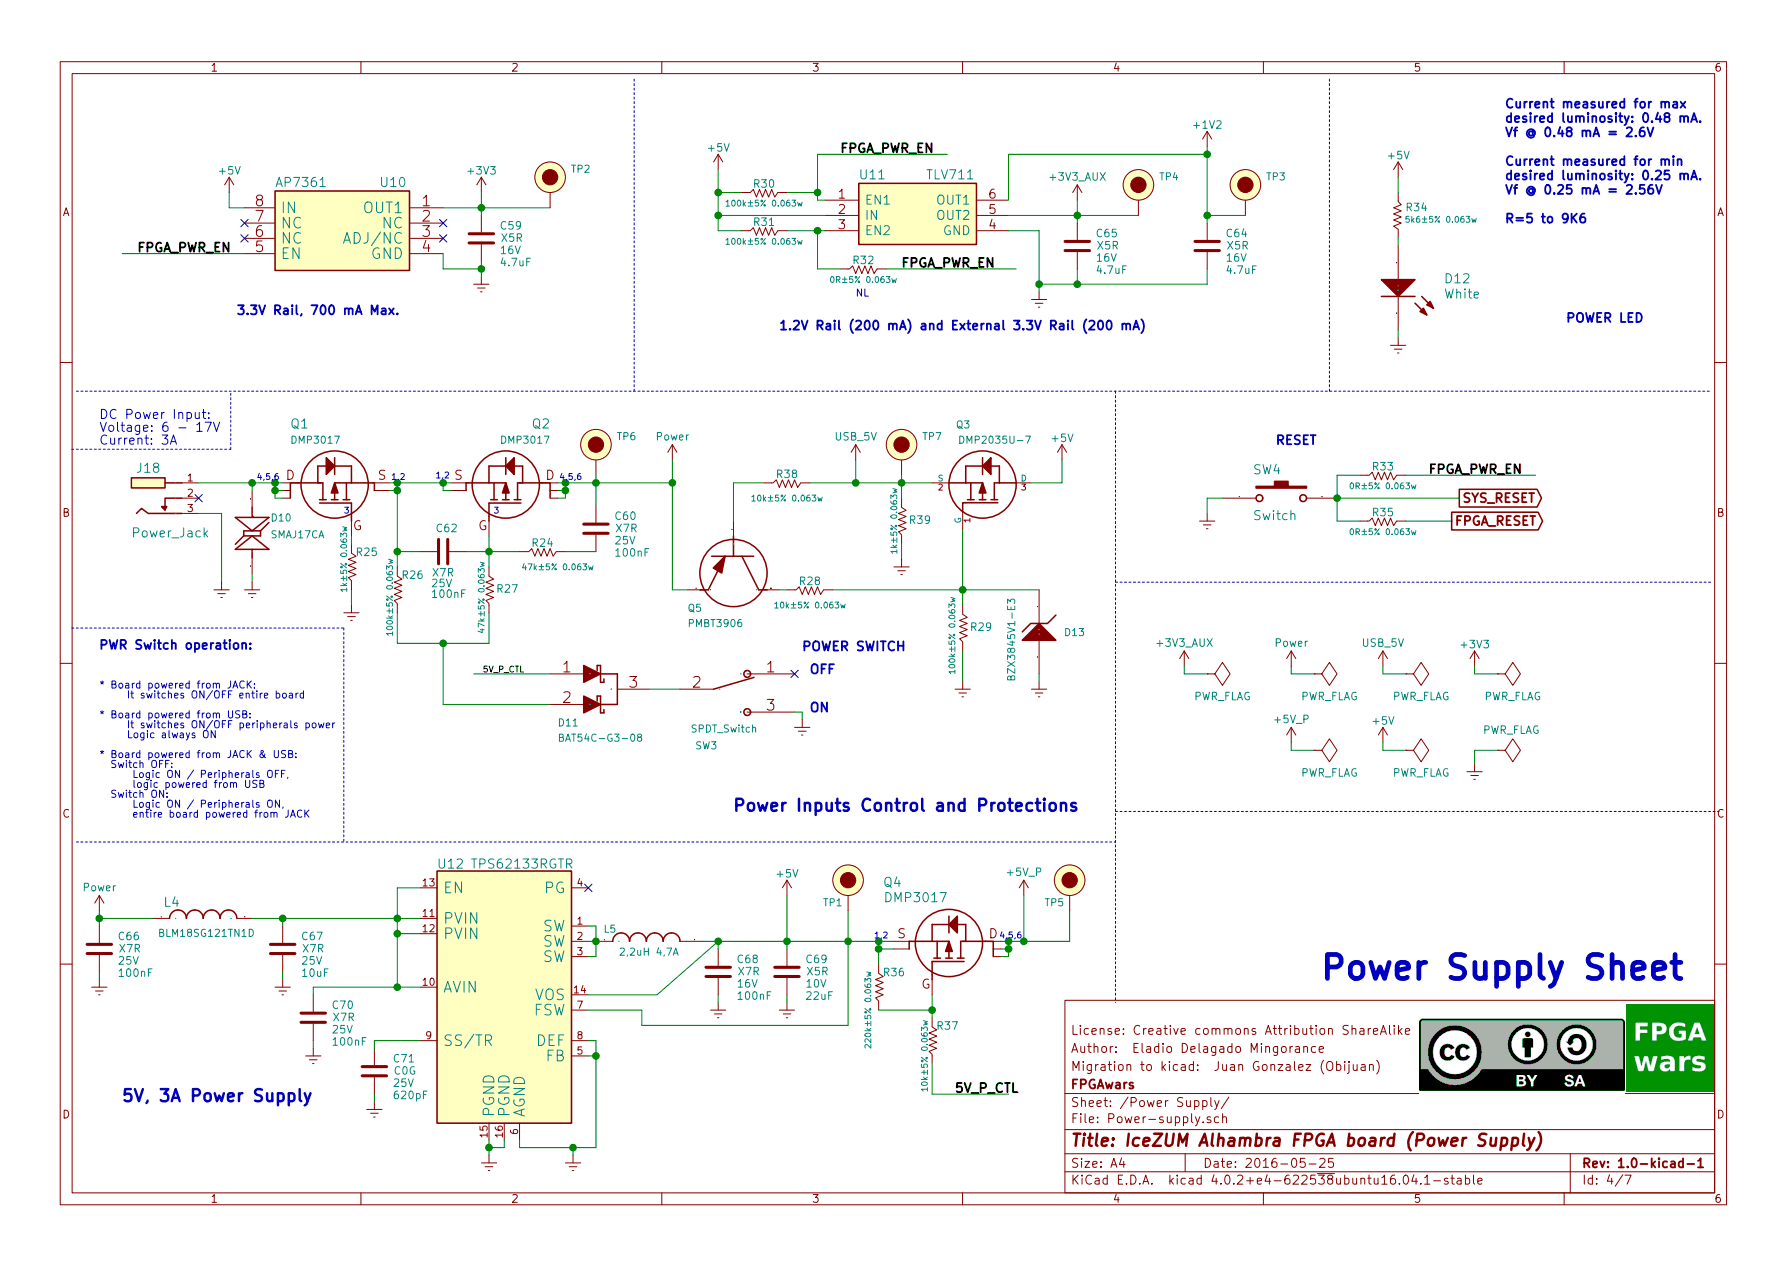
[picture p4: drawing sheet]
EESchema Schematic File Version 2
LIBS:icezum
EELAYER 25 0
EELAYER END
$Descr A4 11693 8268
encoding utf-8
Sheet 4 7
Title "IceZUM Alhambra FPGA board (Power Supply)"
Date "2016-05-25"
Rev "1.0-kicad-1"
Comp "FPGAwars"
Comment1 "Migration to kicad:  Juan Gonzalez (Obijuan)"
Comment2 "Author:  Eladio Delagado Mingorance"
Comment3 "License: Creative commons Attribution ShareAlike "
Comment4 ""
$EndDescr
$Comp
L Power #PWR063
U 1 1
P 650 5950
F 0 "#PWR063" H 650 5800 50  0001 C CNN
F 1 "Power" H 650 6100 50  0000 C CNN
F 2 "" H 650 5950 60  0000 C CNN
F 3 "" H 650 5950 60  0000 C CNN
	1    650  5950
	1    0    0    -1  
$EndComp
$Comp
L C C66
U 1 1
P 650 6200
F 0 "C66" H 770 6280 50  0000 L CNN
F 1 "100nF" H 770 6040 50  0000 L CNN
F 2 "" H 688 6050 50  0000 C CNN
F 3 "" H 650 6200 50  0000 C CNN
F 4 "X7R" H 850 6200 50  0000 C CNN "class"
F 5 "25V" H 840 6120 50  0000 C CNN "Voltage"
	1    650  6200
	1    0    0    -1  
$EndComp
$Comp
L GNDREF #PWR064
U 1 1
P 650 6400
F 0 "#PWR064" H 650 6150 50  0001 C CNN
F 1 "GNDREF" H 650 6250 50  0001 C CNN
F 2 "" H 650 6400 50  0000 C CNN
F 3 "" H 650 6400 50  0000 C CNN
	1    650  6400
	1    0    0    -1  
$EndComp
$Comp
L Ferrite_Bead L4
U 1 1
P 1000 6000
F 0 "L4" H 1070 6070 60  0000 L BNN
F 1 "Ferrite_Bead" H 1030 5890 60  0001 L BNN
F 2 "" H 1000 6000 60  0000 C CNN
F 3 "" H 1000 6000 60  0000 C CNN
F 4 "BLM18SG121TN1D" H 1350 5900 47  0000 C CNN "OrderingCode"
	1    1000 6000
	1    0    0    -1  
$EndComp
$Comp
L C C67
U 1 1
P 1850 6200
F 0 "C67" H 1970 6280 50  0000 L CNN
F 1 "10uF" H 1970 6040 50  0000 L CNN
F 2 "" H 1888 6050 50  0000 C CNN
F 3 "" H 1850 6200 50  0000 C CNN
F 4 "X7R" H 2050 6200 50  0000 C CNN "class"
F 5 "25V" H 2040 6120 50  0000 C CNN "Voltage"
	1    1850 6200
	1    0    0    -1  
$EndComp
$Comp
L GNDREF #PWR065
U 1 1
P 1850 6400
F 0 "#PWR065" H 1850 6150 50  0001 C CNN
F 1 "GNDREF" H 1850 6250 50  0001 C CNN
F 2 "" H 1850 6400 50  0000 C CNN
F 3 "" H 1850 6400 50  0000 C CNN
	1    1850 6400
	1    0    0    -1  
$EndComp
$Comp
L TPS6213x U12
U 1 1
P 2750 5800
F 0 "U12" H 2860 5920 60  0000 L BNN
F 1 "TPS62133RGTR" H 3080 5920 60  0000 L BNN
F 2 "" H 2860 5910 60  0000 C CNN
F 3 "" H 2860 5910 60  0000 C CNN
	1    2750 5800
	1    0    0    -1  
$EndComp
$Comp
L GNDREF #PWR066
U 1 1
P 3200 7550
F 0 "#PWR066" H 3200 7300 50  0001 C CNN
F 1 "GNDREF" H 3200 7400 50  0001 C CNN
F 2 "" H 3200 7550 50  0000 C CNN
F 3 "" H 3200 7550 50  0000 C CNN
	1    3200 7550
	1    0    0    -1  
$EndComp
$Comp
L GNDREF #PWR067
U 1 1
P 3750 7550
F 0 "#PWR067" H 3750 7300 50  0001 C CNN
F 1 "GNDREF" H 3750 7400 50  0001 C CNN
F 2 "" H 3750 7550 50  0000 C CNN
F 3 "" H 3750 7550 50  0000 C CNN
	1    3750 7550
	1    0    0    -1  
$EndComp
$Comp
L C C70
U 1 1
P 2050 6650
F 0 "C70" H 2170 6730 50  0000 L CNN
F 1 "100nF" H 2170 6490 50  0000 L CNN
F 2 "" H 2088 6500 50  0000 C CNN
F 3 "" H 2050 6650 50  0000 C CNN
F 4 "X7R" H 2250 6650 50  0000 C CNN "class"
F 5 "25V" H 2240 6570 50  0000 C CNN "Voltage"
	1    2050 6650
	1    0    0    -1  
$EndComp
$Comp
L C C71
U 1 1
P 2450 7000
F 0 "C71" H 2570 7080 50  0000 L CNN
F 1 "620pF" H 2570 6840 50  0000 L CNN
F 2 "" H 2488 6850 50  0000 C CNN
F 3 "" H 2450 7000 50  0000 C CNN
F 4 "C0G" H 2650 7000 50  0000 C CNN "class"
F 5 "25V" H 2640 6920 50  0000 C CNN "Voltage"
	1    2450 7000
	1    0    0    -1  
$EndComp
$Comp
L GNDREF #PWR068
U 1 1
P 2050 6850
F 0 "#PWR068" H 2050 6600 50  0001 C CNN
F 1 "GNDREF" H 2050 6700 50  0001 C CNN
F 2 "" H 2050 6850 50  0000 C CNN
F 3 "" H 2050 6850 50  0000 C CNN
	1    2050 6850
	1    0    0    -1  
$EndComp
$Comp
L GNDREF #PWR069
U 1 1
P 2450 7200
F 0 "#PWR069" H 2450 6950 50  0001 C CNN
F 1 "GNDREF" H 2450 7050 50  0001 C CNN
F 2 "" H 2450 7200 50  0000 C CNN
F 3 "" H 2450 7200 50  0000 C CNN
	1    2450 7200
	1    0    0    -1  
$EndComp
$Comp
L Inductor L5
U 1 1
P 3900 6150
F 0 "L5" H 3950 6200 47  0000 L BNN
F 1 "2,2uH 4,7A" H 4050 6050 47  0000 L BNN
F 2 "" H 3900 6150 60  0000 C CNN
F 3 "" H 3900 6150 60  0000 C CNN
	1    3900 6150
	1    0    0    -1  
$EndComp
NoConn ~ 3850 5800
$Comp
L C C68
U 1 1
P 4700 6350
F 0 "C68" H 4820 6430 50  0000 L CNN
F 1 "100nF" H 4820 6190 50  0000 L CNN
F 2 "" H 4738 6200 50  0000 C CNN
F 3 "" H 4700 6350 50  0000 C CNN
F 4 "X7R" H 4900 6350 50  0000 C CNN "class"
F 5 "16V" H 4890 6270 50  0000 C CNN "Voltage"
	1    4700 6350
	1    0    0    -1  
$EndComp
$Comp
L GNDREF #PWR070
U 1 1
P 4700 6550
F 0 "#PWR070" H 4700 6300 50  0001 C CNN
F 1 "GNDREF" H 4700 6400 50  0001 C CNN
F 2 "" H 4700 6550 50  0000 C CNN
F 3 "" H 4700 6550 50  0000 C CNN
	1    4700 6550
	1    0    0    -1  
$EndComp
$Comp
L C C69
U 1 1
P 5150 6350
F 0 "C69" H 5270 6430 50  0000 L CNN
F 1 "22uF" H 5270 6190 50  0000 L CNN
F 2 "" H 5188 6200 50  0000 C CNN
F 3 "" H 5150 6350 50  0000 C CNN
F 4 "X5R" H 5350 6350 50  0000 C CNN "class"
F 5 "10V" H 5340 6270 50  0000 C CNN "Voltage"
	1    5150 6350
	1    0    0    -1  
$EndComp
$Comp
L GNDREF #PWR071
U 1 1
P 5150 6550
F 0 "#PWR071" H 5150 6300 50  0001 C CNN
F 1 "GNDREF" H 5150 6400 50  0001 C CNN
F 2 "" H 5150 6550 50  0000 C CNN
F 3 "" H 5150 6550 50  0000 C CNN
	1    5150 6550
	1    0    0    -1  
$EndComp
$Comp
L +5V #PWR072
U 1 1
P 5150 5850
F 0 "#PWR072" H 5150 5700 50  0001 C CNN
F 1 "+5V" H 5150 5990 50  0000 C CNN
F 2 "" H 5150 5850 50  0000 C CNN
F 3 "" H 5150 5850 50  0000 C CNN
	1    5150 5850
	1    0    0    -1  
$EndComp
$Comp
L TestPoint TP1
U 1 1
P 5550 5950
F 0 "TP1" H 5450 6000 47  0000 C CNN
F 1 "TestPoint" H 5550 5850 60  0001 C CNN
F 2 "" H 5550 5950 60  0000 C CNN
F 3 "" H 5550 5950 60  0000 C CNN
	1    5550 5950
	1    0    0    -1  
$EndComp
$Comp
L R R36
U 1 1
P 5750 6600
F 0 "R36" H 5650 6350 50  0000 C CNN
F 1 "220k±5% 0.063w" V 5820 6600 39  0000 C CNN
F 2 "" V 5680 6600 50  0000 C CNN
F 3 "" H 5750 6600 50  0000 C CNN
	1    5750 6600
	-1   0    0    1   
$EndComp
$Comp
L Mosfet_P_DFN-6 Q4
U 1 1
P 6550 6150
F 0 "Q4" V 6200 6800 60  0000 L BNN
F 1 "DMP3017" V 6300 6500 60  0000 L BNN
F 2 "" H 6990 6480 60  0000 C CNN
F 3 "" H 6990 6480 60  0000 C CNN
	1    6550 6150
	0    -1   1    0   
$EndComp
$Comp
L R R37
U 1 1
P 6100 6950
F 0 "R37" H 6000 6700 50  0000 C CNN
F 1 "10k±5% 0.063w" V 6150 6900 39  0000 C CNN
F 2 "" V 6030 6950 50  0000 C CNN
F 3 "" H 6100 6950 50  0000 C CNN
	1    6100 6950
	-1   0    0    1   
$EndComp
Text Label 6250 7150 0    60   ~ 12
5V_P_CTL
$Comp
L +5V_P #PWR073
U 1 1
P 6700 5850
F 0 "#PWR073" H 6700 5700 50  0001 C CNN
F 1 "+5V_P" H 6700 6000 50  0000 C CNN
F 2 "" H 6700 5850 60  0000 C CNN
F 3 "" H 6700 5850 60  0000 C CNN
	1    6700 5850
	1    0    0    -1  
$EndComp
$Comp
L TestPoint TP5
U 1 1
P 7000 5950
F 0 "TP5" H 6900 6000 47  0000 C CNN
F 1 "TestPoint" H 7000 5850 60  0001 C CNN
F 2 "" H 7000 5950 60  0000 C CNN
F 3 "" H 7000 5950 60  0000 C CNN
	1    7000 5950
	1    0    0    -1  
$EndComp
$Comp
L Power #PWR074
U 1 1
P 8450 4350
F 0 "#PWR074" H 8450 4200 50  0001 C CNN
F 1 "Power" H 8450 4500 50  0000 C CNN
F 2 "" H 8450 4350 60  0000 C CNN
F 3 "" H 8450 4350 60  0000 C CNN
	1    8450 4350
	1    0    0    -1  
$EndComp
$Comp
L PWR_FLAG #FLG075
U 1 1
P 8600 4400
F 0 "#FLG075" H 8600 4495 50  0001 C CNN
F 1 "PWR_FLAG" V 8750 4500 50  0000 C CNN
F 2 "" H 8600 4400 50  0000 C CNN
F 3 "" H 8600 4400 50  0000 C CNN
	1    8600 4400
	0    1    1    0   
$EndComp
$Comp
L +5V_P #PWR076
U 1 1
P 8450 4850
F 0 "#PWR076" H 8450 4700 50  0001 C CNN
F 1 "+5V_P" H 8450 5000 50  0000 C CNN
F 2 "" H 8450 4850 60  0000 C CNN
F 3 "" H 8450 4850 60  0000 C CNN
	1    8450 4850
	1    0    0    -1  
$EndComp
$Comp
L PWR_FLAG #FLG077
U 1 1
P 8600 4900
F 0 "#FLG077" H 8600 4995 50  0001 C CNN
F 1 "PWR_FLAG" V 8750 5000 50  0000 C CNN
F 2 "" H 8600 4900 50  0000 C CNN
F 3 "" H 8600 4900 50  0000 C CNN
	1    8600 4900
	0    1    1    0   
$EndComp
$Comp
L +5V #PWR078
U 1 1
P 9050 4850
F 0 "#PWR078" H 9050 4700 50  0001 C CNN
F 1 "+5V" H 9050 4990 50  0000 C CNN
F 2 "" H 9050 4850 50  0000 C CNN
F 3 "" H 9050 4850 50  0000 C CNN
	1    9050 4850
	1    0    0    -1  
$EndComp
$Comp
L PWR_FLAG #FLG079
U 1 1
P 9200 4900
F 0 "#FLG079" H 9200 4995 50  0001 C CNN
F 1 "PWR_FLAG" V 9350 5000 50  0000 C CNN
F 2 "" H 9200 4900 50  0000 C CNN
F 3 "" H 9200 4900 50  0000 C CNN
	1    9200 4900
	0    1    1    0   
$EndComp
$Comp
L GNDREF #PWR080
U 1 1
P 9650 4990
F 0 "#PWR080" H 9650 4740 50  0001 C CNN
F 1 "GNDREF" H 9650 4840 50  0001 C CNN
F 2 "" H 9650 4990 50  0000 C CNN
F 3 "" H 9650 4990 50  0000 C CNN
	1    9650 4990
	1    0    0    -1  
$EndComp
$Comp
L PWR_FLAG #FLG081
U 1 1
P 9800 4900
F 0 "#FLG081" H 9800 4995 50  0001 C CNN
F 1 "PWR_FLAG" V 9670 4990 50  0000 C CNN
F 2 "" H 9800 4900 50  0000 C CNN
F 3 "" H 9800 4900 50  0000 C CNN
	1    9800 4900
	0    1    1    0   
$EndComp
Text Notes 800  7200 0    79   ~ 16
5V, 3A Power Supply
$Comp
L Power_Jack J18
U 1 1
P 1300 3150
F 0 "J18" H 890 3210 60  0000 L BNN
F 1 "Power_Jack" H 860 2787 60  0000 L BNN
F 2 "" H 860 3150 60  0000 C CNN
F 3 "" H 860 3150 60  0000 C CNN
	1    1300 3150
	1    0    0    -1  
$EndComp
$Comp
L GNDREF #PWR082
U 1 1
P 1450 3800
F 0 "#PWR082" H 1450 3550 50  0001 C CNN
F 1 "GNDREF" H 1450 3650 50  0001 C CNN
F 2 "" H 1450 3800 50  0000 C CNN
F 3 "" H 1450 3800 50  0000 C CNN
	1    1450 3800
	1    0    0    -1  
$EndComp
$Comp
L Zener_Bidir_TVS D10
U 1 1
P 1650 3200
F 0 "D10" H 1771 2991 47  0000 L BNN
F 1 "SMAJ17CA" H 1771 2881 47  0000 L BNN
F 2 "" H 1650 3260 60  0000 C CNN
F 3 "" H 1650 3260 60  0000 C CNN
	1    1650 3200
	1    0    0    -1  
$EndComp
$Comp
L GNDREF #PWR083
U 1 1
P 1650 3800
F 0 "#PWR083" H 1650 3550 50  0001 C CNN
F 1 "GNDREF" H 1650 3650 50  0001 C CNN
F 2 "" H 1650 3800 50  0000 C CNN
F 3 "" H 1650 3800 50  0000 C CNN
	1    1650 3800
	1    0    0    -1  
$EndComp
$Comp
L Mosfet_P_DFN-6 Q1
U 1 1
P 1850 3150
F 0 "Q1" V 1500 3200 60  0000 L BNN
F 1 "DMP3017" V 1600 3200 47  0000 L BNN
F 2 "" H 2290 3480 60  0000 C CNN
F 3 "" H 2290 3480 60  0000 C CNN
	1    1850 3150
	0    1    1    0   
$EndComp
$Comp
L R R25
U 1 1
P 2300 3850
F 0 "R25" H 2200 3600 50  0000 C CNN
F 1 "1k±5% 0.063w" V 2350 3650 39  0000 C CNN
F 2 "" V 2230 3850 50  0000 C CNN
F 3 "" H 2300 3850 50  0000 C CNN
	1    2300 3850
	-1   0    0    1   
$EndComp
$Comp
L Mosfet_P_DFN-6 Q2
U 1 1
P 3650 3150
F 0 "Q2" V 3300 3200 60  0000 L BNN
F 1 "DMP3017" V 3400 3200 47  0000 L BNN
F 2 "" H 4090 3480 60  0000 C CNN
F 3 "" H 4090 3480 60  0000 C CNN
	1    3650 3150
	0    -1   1    0   
$EndComp
$Comp
L C C62
U 1 1
P 2900 3600
F 0 "C62" V 2750 3550 50  0000 L CNN
F 1 "100nF" V 3180 3520 50  0000 L CNN
F 2 "" H 2938 3450 50  0000 C CNN
F 3 "" H 2900 3600 50  0000 C CNN
F 4 "X7R" V 3040 3600 50  0000 C CNN "class"
F 5 "25V" V 3110 3590 50  0000 C CNN "Voltage"
	1    2900 3600
	0    1    1    0   
$EndComp
Wire Wire Line
	650  5950 650  6050
Wire Wire Line
	650  6350 650  6400
Wire Wire Line
	1000 6000 650  6000
Connection ~ 650  6000
Wire Wire Line
	1850 6000 1850 6050
Wire Wire Line
	1850 6400 1850 6350
Wire Wire Line
	3200 7450 3200 7550
Wire Wire Line
	3300 7450 3300 7500
Wire Wire Line
	3300 7500 3200 7500
Connection ~ 3200 7500
Wire Wire Line
	3850 6800 3900 6800
Wire Wire Line
	3900 6800 3900 7500
Wire Wire Line
	3900 7500 3400 7500
Wire Wire Line
	3400 7500 3400 7450
Wire Wire Line
	3850 6900 3900 6900
Connection ~ 3900 6900
Wire Wire Line
	3750 7500 3750 7550
Connection ~ 3750 7500
Wire Wire Line
	2450 6850 2450 6800
Wire Wire Line
	2450 6800 2750 6800
Wire Wire Line
	2050 6450 2750 6450
Wire Wire Line
	2050 6450 2050 6500
Wire Wire Line
	2050 6800 2050 6850
Wire Wire Line
	2450 7200 2450 7150
Connection ~ 1850 6000
Wire Wire Line
	2750 5800 2600 5800
Wire Wire Line
	2600 5800 2600 6450
Connection ~ 2600 6450
Wire Wire Line
	2750 6100 2600 6100
Connection ~ 2600 6100
Connection ~ 2600 6000
Wire Wire Line
	3850 6050 3900 6050
Wire Wire Line
	3900 6050 3900 6250
Wire Wire Line
	3900 6250 3850 6250
Wire Wire Line
	3850 6150 3900 6150
Connection ~ 3900 6150
Wire Wire Line
	4600 6150 5850 6150
Wire Wire Line
	4700 6150 4700 6200
Connection ~ 4700 6150
Wire Wire Line
	4700 6500 4700 6550
Wire Wire Line
	5150 5850 5150 6200
Wire Wire Line
	5150 6550 5150 6500
Connection ~ 5150 6150
Wire Wire Line
	5550 5950 5550 6700
Wire Wire Line
	5550 6700 4200 6700
Wire Wire Line
	4200 6700 4200 6600
Wire Wire Line
	4200 6600 3850 6600
Connection ~ 5550 6150
Wire Wire Line
	5750 6150 5750 6300
Connection ~ 5750 6150
Wire Wire Line
	5850 6200 5750 6200
Connection ~ 5750 6200
Wire Wire Line
	6100 6500 6100 6650
Wire Wire Line
	6100 6600 5750 6600
Connection ~ 6100 6600
Wire Wire Line
	6100 7150 6600 7150
Wire Wire Line
	6550 6150 7000 6150
Wire Wire Line
	6700 5850 6700 6150
Wire Wire Line
	6600 6150 6600 6250
Wire Wire Line
	6600 6250 6550 6250
Connection ~ 6600 6150
Wire Wire Line
	6550 6200 6600 6200
Connection ~ 6600 6200
Wire Wire Line
	7000 6150 7000 5950
Connection ~ 6700 6150
Wire Wire Line
	8600 4400 8450 4400
Wire Wire Line
	8450 4400 8450 4350
Wire Wire Line
	1650 6000 2750 6000
Wire Wire Line
	6100 6950 6100 7150
Wire Wire Line
	8600 4900 8450 4900
Wire Wire Line
	8450 4900 8450 4850
Wire Wire Line
	9200 4900 9050 4900
Wire Wire Line
	9050 4900 9050 4850
Wire Wire Line
	9650 4990 9650 4900
Wire Wire Line
	9650 4900 9800 4900
Wire Wire Line
	4700 6150 4300 6500
Wire Wire Line
	4300 6500 3850 6500
Wire Notes Line
	500  5500 7300 5500
Wire Notes Line
	7300 2550 7300 6550
Wire Wire Line
	1300 3350 1450 3350
Wire Wire Line
	1450 3350 1450 3800
Wire Wire Line
	1650 3750 1650 3800
Wire Wire Line
	1300 3150 1850 3150
Wire Wire Line
	1650 3150 1650 3200
Connection ~ 1650 3150
Wire Wire Line
	1800 3250 1850 3250
Wire Wire Line
	1800 3150 1800 3250
Connection ~ 1800 3150
Wire Wire Line
	1850 3200 1800 3200
Connection ~ 1800 3200
Wire Wire Line
	2300 3850 2300 3950
Wire Wire Line
	2300 3550 2300 3500
Wire Wire Line
	2550 3150 2950 3150
Wire Wire Line
	2550 3200 2600 3200
Wire Wire Line
	2600 3150 2600 3700
Connection ~ 2600 3150
Wire Wire Line
	2950 3200 2900 3200
Wire Wire Line
	2900 3200 2900 3150
Connection ~ 2900 3150
Connection ~ 2600 3200
Wire Wire Line
	3200 3500 3200 3700
Wire Wire Line
	2600 3600 2750 3600
Wire Wire Line
	3050 3600 3400 3600
$Comp
L R R26
U 1 1
P 2600 4000
F 0 "R26" H 2500 3750 50  0000 C CNN
F 1 "100k±5% 0.063w" V 2650 3900 39  0000 C CNN
F 2 "" V 2530 4000 50  0000 C CNN
F 3 "" H 2600 4000 50  0000 C CNN
	1    2600 4000
	-1   0    0    1   
$EndComp
Connection ~ 2600 3600
$Comp
L R R27
U 1 1
P 3200 4000
F 0 "R27" H 3080 3840 50  0000 C CNN
F 1 "47k±5% 0.063w" V 3250 3900 39  0000 C CNN
F 2 "" V 3130 4000 50  0000 C CNN
F 3 "" H 3200 4000 50  0000 C CNN
	1    3200 4000
	-1   0    0    1   
$EndComp
Connection ~ 3200 3600
Wire Wire Line
	2600 4000 2600 4200
Wire Wire Line
	2600 4200 3200 4200
Wire Wire Line
	3200 4200 3200 4000
$Comp
L R R24
U 1 1
P 3400 3600
F 0 "R24" V 3460 3450 50  0000 C CNN
F 1 "47k±5% 0.063w" V 3300 3350 39  0000 C CNN
F 2 "" V 3330 3600 50  0000 C CNN
F 3 "" H 3400 3600 50  0000 C CNN
	1    3400 3600
	0    -1   -1   0   
$EndComp
$Comp
L C C60
U 1 1
P 3900 3450
F 0 "C60" H 4020 3530 50  0000 L CNN
F 1 "100nF" H 4020 3290 50  0000 L CNN
F 2 "" H 3938 3300 50  0000 C CNN
F 3 "" H 3900 3450 50  0000 C CNN
F 4 "X7R" H 4100 3450 50  0000 C CNN "class"
F 5 "25V" H 4090 3370 50  0000 C CNN "Voltage"
	1    3900 3450
	1    0    0    -1  
$EndComp
Wire Wire Line
	3700 3600 3900 3600
Wire Wire Line
	3650 3150 4400 3150
Wire Wire Line
	3900 3100 3900 3300
Wire Wire Line
	3700 3250 3650 3250
Wire Wire Line
	3700 3150 3700 3250
Connection ~ 3700 3150
Wire Wire Line
	3650 3200 3700 3200
Connection ~ 3700 3200
$Comp
L TestPoint TP6
U 1 1
P 3900 3100
F 0 "TP6" H 4100 3350 47  0000 C CNN
F 1 "TestPoint" H 3900 3000 60  0001 C CNN
F 2 "" H 3900 3100 60  0000 C CNN
F 3 "" H 3900 3100 60  0000 C CNN
	1    3900 3100
	1    0    0    -1  
$EndComp
Connection ~ 3900 3150
$Comp
L Power #PWR085
U 1 1
P 4400 3000
F 0 "#PWR085" H 4400 2850 50  0001 C CNN
F 1 "Power" H 4400 3150 50  0000 C CNN
F 2 "" H 4400 3000 60  0000 C CNN
F 3 "" H 4400 3000 60  0000 C CNN
	1    4400 3000
	1    0    0    -1  
$EndComp
Wire Wire Line
	4400 3000 4400 3850
$Comp
L PNP Q5
U 1 1
P 4800 3850
F 0 "Q5" V 4950 3550 47  0000 L BNN
F 1 "PMBT3906" V 5050 3550 47  0000 L BNN
F 2 "" H 4800 3850 60  0000 C CNN
F 3 "" H 4800 3850 60  0000 C CNN
	1    4800 3850
	0    1    1    0   
$EndComp
Wire Wire Line
	4400 3850 4500 3850
Connection ~ 4400 3150
Wire Wire Line
	4800 3400 4800 3150
$Comp
L R R38
U 1 1
P 5000 3150
F 0 "R38" V 5060 3000 50  0000 C CNN
F 1 "10k±5% 0.063w" V 4900 3000 39  0000 C CNN
F 2 "" V 4930 3150 50  0000 C CNN
F 3 "" H 5000 3150 50  0000 C CNN
	1    5000 3150
	0    -1   -1   0   
$EndComp
Wire Wire Line
	4800 3150 5000 3150
$Comp
L R R28
U 1 1
P 5150 3850
F 0 "R28" V 5210 3700 50  0000 C CNN
F 1 "10k±5% 0.063w" V 5050 3700 39  0000 C CNN
F 2 "" V 5080 3850 50  0000 C CNN
F 3 "" H 5150 3850 50  0000 C CNN
	1    5150 3850
	0    -1   -1   0   
$EndComp
Wire Wire Line
	5100 3850 5150 3850
Wire Wire Line
	5300 3150 6100 3150
Wire Wire Line
	5600 3150 5600 3000
$Comp
L USB_5V #PWR086
U 1 1
P 5600 3000
F 0 "#PWR086" H 5600 2850 50  0001 C CNN
F 1 "USB_5V" H 5600 3150 50  0000 C CNN
F 2 "" H 5600 3000 60  0000 C CNN
F 3 "" H 5600 3000 60  0000 C CNN
	1    5600 3000
	1    0    0    -1  
$EndComp
$Comp
L R R39
U 1 1
P 5900 3550
F 0 "R39" H 5780 3390 50  0000 C CNN
F 1 "1k±5% 0.063w" V 5950 3400 39  0000 C CNN
F 2 "" V 5830 3550 50  0000 C CNN
F 3 "" H 5900 3550 50  0000 C CNN
	1    5900 3550
	-1   0    0    1   
$EndComp
$Comp
L TestPoint TP7
U 1 1
P 5900 3100
F 0 "TP7" H 6100 3350 47  0000 C CNN
F 1 "TestPoint" H 5900 3000 60  0001 C CNN
F 2 "" H 5900 3100 60  0000 C CNN
F 3 "" H 5900 3100 60  0000 C CNN
	1    5900 3100
	1    0    0    -1  
$EndComp
Wire Wire Line
	5900 3100 5900 3250
Connection ~ 5900 3150
Connection ~ 5600 3150
$Comp
L GNDREF #PWR087
U 1 1
P 5900 3650
F 0 "#PWR087" H 5900 3400 50  0001 C CNN
F 1 "GNDREF" H 5900 3500 50  0001 C CNN
F 2 "" H 5900 3650 50  0000 C CNN
F 3 "" H 5900 3650 50  0000 C CNN
	1    5900 3650
	1    0    0    -1  
$EndComp
Wire Wire Line
	5900 3650 5900 3550
$Comp
L R R29
U 1 1
P 6300 4250
F 0 "R29" H 6180 4090 50  0000 C CNN
F 1 "100k±5% 0.063w" V 6370 4150 39  0000 C CNN
F 2 "" V 6230 4250 50  0000 C CNN
F 3 "" H 6300 4250 50  0000 C CNN
	1    6300 4250
	-1   0    0    1   
$EndComp
Wire Wire Line
	5450 3850 6800 3850
Wire Wire Line
	6300 3450 6300 3950
$Comp
L GNDREF #PWR088
U 1 1
P 6300 4450
F 0 "#PWR088" H 6300 4200 50  0001 C CNN
F 1 "GNDREF" H 6300 4300 50  0001 C CNN
F 2 "" H 6300 4450 50  0000 C CNN
F 3 "" H 6300 4450 50  0000 C CNN
	1    6300 4450
	1    0    0    -1  
$EndComp
Wire Wire Line
	6300 4450 6300 4250
$Comp
L Mosfet_P Q3
U 1 1
P 6450 3600
F 0 "Q3" V 5650 3700 47  0000 L BNN
F 1 "DMP2035U-7" V 5750 3300 47  0000 L BNN
F 2 "" H 6450 3600 60  0000 C CNN
F 3 "" H 6450 3600 60  0000 C CNN
	1    6450 3600
	0    -1   1    0   
$EndComp
Connection ~ 6300 3850
$Comp
L +5V #PWR089
U 1 1
P 6950 3000
F 0 "#PWR089" H 6950 2850 50  0001 C CNN
F 1 "+5V" H 6950 3140 50  0000 C CNN
F 2 "" H 6950 3000 50  0000 C CNN
F 3 "" H 6950 3000 50  0000 C CNN
	1    6950 3000
	1    0    0    -1  
$EndComp
Wire Wire Line
	6750 3150 6950 3150
Wire Wire Line
	6950 3150 6950 3000
$Comp
L Zener D13
U 1 1
P 6800 4400
F 0 "D13" V 7100 4100 47  0000 L BNN
F 1 "BZX3845V1-E3" H 6750 4550 47  0000 L BNN
F 2 "" H 6800 4400 60  0000 C CNN
F 3 "" H 6800 4400 60  0000 C CNN
	1    6800 4400
	0    -1   -1   0   
$EndComp
$Comp
L GNDREF #PWR090
U 1 1
P 6800 4450
F 0 "#PWR090" H 6800 4200 50  0001 C CNN
F 1 "GNDREF" H 6800 4300 50  0001 C CNN
F 2 "" H 6800 4450 50  0000 C CNN
F 3 "" H 6800 4450 50  0000 C CNN
	1    6800 4450
	1    0    0    -1  
$EndComp
Wire Wire Line
	6800 4450 6800 4400
$Comp
L Dual_Diode_Schottky_BAT54C D11
U 1 1
P 3600 4400
F 0 "D11" H 3650 4050 47  0000 L BNN
F 1 "BAT54C-G3-08" H 3650 3950 47  0000 L BNN
F 2 "" H 3600 4400 60  0000 C CNN
F 3 "" H 3600 4400 60  0000 C CNN
	1    3600 4400
	1    0    0    -1  
$EndComp
Wire Wire Line
	2900 4200 2900 4600
Connection ~ 2900 4200
$Comp
L SPDT_Switch SW3
U 1 1
P 4450 4500
F 0 "SW3" H 4550 4100 47  0000 L BNN
F 1 "SPDT_Switch" H 4520 4210 47  0000 L BNN
F 2 "" H 4450 4500 60  0000 C CNN
F 3 "" H 4450 4500 60  0000 C CNN
	1    4450 4500
	1    0    0    -1  
$EndComp
$Comp
L GNDREF #PWR091
U 1 1
P 5250 4700
F 0 "#PWR091" H 5250 4450 50  0001 C CNN
F 1 "GNDREF" H 5250 4550 50  0001 C CNN
F 2 "" H 5250 4700 50  0000 C CNN
F 3 "" H 5250 4700 50  0000 C CNN
	1    5250 4700
	1    0    0    -1  
$EndComp
Text Notes 5300 4400 0    60   ~ 12
OFF
Text Notes 5300 4650 0    60   ~ 12
ON
Text Notes 5250 4250 0    60   ~ 12
POWER SWITCH
Text Notes 4800 5300 0    79   ~ 16
Power Inputs Control and Protections
Wire Notes Line
	500  2550 11200 2550
$Comp
L USB_5V #PWR092
U 1 1
P 9050 4350
F 0 "#PWR092" H 9050 4200 50  0001 C CNN
F 1 "USB_5V" H 9050 4500 50  0000 C CNN
F 2 "" H 9050 4350 60  0000 C CNN
F 3 "" H 9050 4350 60  0000 C CNN
	1    9050 4350
	1    0    0    -1  
$EndComp
$Comp
L PWR_FLAG #FLG093
U 1 1
P 9200 4400
F 0 "#FLG093" H 9200 4495 50  0001 C CNN
F 1 "PWR_FLAG" V 9350 4500 50  0000 C CNN
F 2 "" H 9200 4400 50  0000 C CNN
F 3 "" H 9200 4400 50  0000 C CNN
	1    9200 4400
	0    1    1    0   
$EndComp
Wire Wire Line
	9200 4400 9050 4400
Wire Wire Line
	9050 4400 9050 4350
NoConn ~ 1300 3250
Text Notes 650  2900 0    60   ~ 0
DC Power Input:\nVoltage: 6 - 17V\nCurrent: 3A
Text Notes 650  5340 0    47   ~ 0
* Board powered from JACK:\n     It switches ON/OFF entire board\n\n* Board powered from USB:\n     It switches ON/OFF peripherals power\n     Logic always ON\n\n* Board powered from JACK & USB:\n  Switch OFF:\n      Logic ON / Peripherals OFF,\n      logic powered from USB\n  Switch ON:\n      Logic ON / Peripherals ON,\n      entire board powered from JACK
Wire Wire Line
	5200 4650 5250 4650
Wire Wire Line
	5250 4650 5250 4700
NoConn ~ 5200 4400
Wire Wire Line
	4250 4500 4450 4500
Text Notes 650  4240 0    59   ~ 12
PWR Switch operation:
$Comp
L AP7361_DFN U10
U 1 1
P 2900 1350
F 0 "U10" H 3140 1480 60  0000 L BNN
F 1 "AP7361" H 3660 1480 60  0000 L BNN
F 2 "" H 3120 1460 60  0000 C CNN
F 3 "" H 3120 1460 60  0000 C CNN
	1    2900 1350
	-1   0    0    -1  
$EndComp
$Comp
L +5V #PWR094
U 1 1
P 1500 1250
F 0 "#PWR094" H 1500 1100 50  0001 C CNN
F 1 "+5V" H 1500 1390 50  0000 C CNN
F 2 "" H 1500 1250 50  0000 C CNN
F 3 "" H 1500 1250 50  0000 C CNN
	1    1500 1250
	1    0    0    -1  
$EndComp
Wire Wire Line
	1500 1250 1500 1350
Wire Wire Line
	1500 1350 1600 1350
Wire Wire Line
	800  1650 1600 1650
Text Label 900  1650 0    59   ~ 12
FPGA_PWR_EN
NoConn ~ 1600 1450
NoConn ~ 1600 1550
NoConn ~ 2900 1450
NoConn ~ 2900 1550
$Comp
L C C59
U 1 1
P 3150 1550
F 0 "C59" H 3270 1630 50  0000 L CNN
F 1 "4.7uF" H 3270 1390 50  0000 L CNN
F 2 "" H 3188 1400 50  0000 C CNN
F 3 "" H 3150 1550 50  0000 C CNN
F 4 "X5R" H 3350 1550 50  0000 C CNN "class"
F 5 "16V" H 3340 1470 50  0000 C CNN "Voltage"
	1    3150 1550
	1    0    0    -1  
$EndComp
$Comp
L +3V3 #PWR095
U 1 1
P 3150 1250
F 0 "#PWR095" H 3150 1100 50  0001 C CNN
F 1 "+3V3" H 3150 1390 50  0000 C CNN
F 2 "" H 3150 1250 50  0000 C CNN
F 3 "" H 3150 1250 50  0000 C CNN
	1    3150 1250
	1    0    0    -1  
$EndComp
Wire Wire Line
	2900 1350 3600 1350
Wire Wire Line
	3150 1250 3150 1400
Connection ~ 3150 1350
$Comp
L GNDREF #PWR096
U 1 1
P 3150 1800
F 0 "#PWR096" H 3150 1550 50  0001 C CNN
F 1 "GNDREF" H 3150 1650 50  0001 C CNN
F 2 "" H 3150 1800 50  0000 C CNN
F 3 "" H 3150 1800 50  0000 C CNN
	1    3150 1800
	1    0    0    -1  
$EndComp
Wire Wire Line
	3150 1700 3150 1800
Wire Wire Line
	2900 1650 2900 1750
Wire Wire Line
	2900 1750 3150 1750
Connection ~ 3150 1750
Text Notes 1550 2050 0    59   ~ 12
3.3V Rail, 700 mA Max.
$Comp
L TestPoint TP2
U 1 1
P 3600 1350
F 0 "TP2" H 3800 1600 47  0000 C CNN
F 1 "TestPoint" H 3600 1250 60  0001 C CNN
F 2 "" H 3600 1350 60  0000 C CNN
F 3 "" H 3600 1350 60  0000 C CNN
	1    3600 1350
	1    0    0    -1  
$EndComp
$Comp
L +3V3 #PWR097
U 1 1
P 9650 4350
F 0 "#PWR097" H 9650 4200 50  0001 C CNN
F 1 "+3V3" H 9650 4490 50  0000 C CNN
F 2 "" H 9650 4350 50  0000 C CNN
F 3 "" H 9650 4350 50  0000 C CNN
	1    9650 4350
	1    0    0    -1  
$EndComp
$Comp
L PWR_FLAG #FLG098
U 1 1
P 9800 4400
F 0 "#FLG098" H 9800 4495 50  0001 C CNN
F 1 "PWR_FLAG" V 9950 4500 50  0000 C CNN
F 2 "" H 9800 4400 50  0000 C CNN
F 3 "" H 9800 4400 50  0000 C CNN
	1    9800 4400
	0    1    1    0   
$EndComp
Wire Wire Line
	9650 4350 9650 4400
Wire Wire Line
	9650 4400 9800 4400
$Comp
L TLV71x U11
U 1 1
P 5400 1300
F 0 "U11" H 5620 1430 60  0000 L BNN
F 1 "TLV711" H 6060 1430 60  0000 L BNN
F 2 "" H 5620 1410 60  0000 C CNN
F 3 "" H 5620 1410 60  0000 C CNN
	1    5400 1300
	1    0    0    -1  
$EndComp
$Comp
L +5V #PWR099
U 1 1
P 4700 1100
F 0 "#PWR099" H 4700 950 50  0001 C CNN
F 1 "+5V" H 4700 1240 50  0000 C CNN
F 2 "" H 4700 1100 50  0000 C CNN
F 3 "" H 4700 1100 50  0000 C CNN
	1    4700 1100
	1    0    0    -1  
$EndComp
$Comp
L R R30
U 1 1
P 4850 1250
F 0 "R30" V 4910 1100 50  0000 C CNN
F 1 "100k±5% 0.063w" V 4780 1100 39  0000 C CNN
F 2 "" V 4780 1250 50  0000 C CNN
F 3 "" H 4850 1250 50  0000 C CNN
	1    4850 1250
	0    -1   -1   0   
$EndComp
Wire Wire Line
	5350 1300 5400 1300
Wire Wire Line
	5350 1000 5350 1300
Wire Wire Line
	5350 1000 6200 1000
Wire Wire Line
	5350 1250 5150 1250
Connection ~ 5350 1250
Text Label 5500 1000 0    59   ~ 12
FPGA_PWR_EN
Wire Wire Line
	4850 1250 4700 1250
Wire Wire Line
	4700 1100 4700 1500
Wire Wire Line
	4700 1400 5400 1400
Connection ~ 4700 1250
$Comp
L R R31
U 1 1
P 4850 1500
F 0 "R31" V 4910 1350 50  0000 C CNN
F 1 "100k±5% 0.063w" V 4780 1350 39  0000 C CNN
F 2 "" V 4780 1500 50  0000 C CNN
F 3 "" H 4850 1500 50  0000 C CNN
	1    4850 1500
	0    -1   -1   0   
$EndComp
Wire Wire Line
	4700 1500 4850 1500
Connection ~ 4700 1400
Wire Wire Line
	5150 1500 5400 1500
$Comp
L R R32
U 1 1
P 5500 1750
F 0 "R32" V 5560 1600 50  0000 C CNN
F 1 "0R±5% 0.063w" V 5430 1600 39  0000 C CNN
F 2 "" V 5430 1750 50  0000 C CNN
F 3 "" H 5500 1750 50  0000 C CNN
	1    5500 1750
	0    -1   -1   0   
$EndComp
Wire Wire Line
	5500 1750 5350 1750
Wire Wire Line
	5350 1750 5350 1500
Connection ~ 5350 1500
Wire Wire Line
	5800 1750 6650 1750
Text Label 5900 1750 0    59   ~ 12
FPGA_PWR_EN
$Comp
L +1V2 #PWR0100
U 1 1
P 7900 950
F 0 "#PWR0100" H 7900 800 50  0001 C CNN
F 1 "+1V2" H 7900 1090 50  0000 C CNN
F 2 "" H 7900 950 50  0000 C CNN
F 3 "" H 7900 950 50  0000 C CNN
	1    7900 950 
	1    0    0    -1  
$EndComp
$Comp
L C C64
U 1 1
P 7900 1600
F 0 "C64" H 8020 1680 50  0000 L CNN
F 1 "4.7uF" H 8020 1440 50  0000 L CNN
F 2 "" H 7938 1450 50  0000 C CNN
F 3 "" H 7900 1600 50  0000 C CNN
F 4 "X5R" H 8100 1600 50  0000 C CNN "class"
F 5 "16V" H 8090 1520 50  0000 C CNN "Voltage"
	1    7900 1600
	1    0    0    -1  
$EndComp
$Comp
L C C65
U 1 1
P 7050 1600
F 0 "C65" H 7170 1680 50  0000 L CNN
F 1 "4.7uF" H 7170 1440 50  0000 L CNN
F 2 "" H 7088 1450 50  0000 C CNN
F 3 "" H 7050 1600 50  0000 C CNN
F 4 "X5R" H 7250 1600 50  0000 C CNN "class"
F 5 "16V" H 7240 1520 50  0000 C CNN "Voltage"
	1    7050 1600
	1    0    0    -1  
$EndComp
$Comp
L +3V3_AUX #PWR0101
U 1 1
P 7050 1300
F 0 "#PWR0101" H 7050 1150 50  0001 C CNN
F 1 "+3V3_AUX" H 7050 1450 50  0000 C CNN
F 2 "" H 7050 1300 60  0000 C CNN
F 3 "" H 7050 1300 60  0000 C CNN
	1    7050 1300
	1    0    0    -1  
$EndComp
$Comp
L GNDREF #PWR0102
U 1 1
P 6800 1900
F 0 "#PWR0102" H 6800 1650 50  0001 C CNN
F 1 "GNDREF" H 6800 1750 50  0001 C CNN
F 2 "" H 6800 1900 50  0000 C CNN
F 3 "" H 6800 1900 50  0000 C CNN
	1    6800 1900
	1    0    0    -1  
$EndComp
Wire Wire Line
	6600 1500 6800 1500
Wire Wire Line
	6800 1500 6800 1900
Wire Wire Line
	6800 1850 7900 1850
Wire Wire Line
	7050 1850 7050 1750
Connection ~ 6800 1850
Wire Wire Line
	6600 1400 7450 1400
Wire Wire Line
	7050 1300 7050 1450
Connection ~ 7050 1400
$Comp
L TestPoint TP4
U 1 1
P 7450 1400
F 0 "TP4" H 7650 1650 47  0000 C CNN
F 1 "TestPoint" H 7450 1300 60  0001 C CNN
F 2 "" H 7450 1400 60  0000 C CNN
F 3 "" H 7450 1400 60  0000 C CNN
	1    7450 1400
	1    0    0    -1  
$EndComp
Wire Wire Line
	7900 1850 7900 1750
Connection ~ 7050 1850
Wire Wire Line
	7900 950  7900 1450
Wire Wire Line
	6600 1000 6600 1300
Wire Wire Line
	6600 1000 7900 1000
Connection ~ 7900 1000
$Comp
L TestPoint TP3
U 1 1
P 8150 1400
F 0 "TP3" H 8350 1650 47  0000 C CNN
F 1 "TestPoint" H 8150 1300 60  0001 C CNN
F 2 "" H 8150 1400 60  0000 C CNN
F 3 "" H 8150 1400 60  0000 C CNN
	1    8150 1400
	1    0    0    -1  
$EndComp
Wire Wire Line
	8150 1400 7900 1400
Connection ~ 7900 1400
$Comp
L +3V3_AUX #PWR0103
U 1 1
P 7750 4350
F 0 "#PWR0103" H 7750 4200 50  0001 C CNN
F 1 "+3V3_AUX" H 7750 4500 50  0000 C CNN
F 2 "" H 7750 4350 60  0000 C CNN
F 3 "" H 7750 4350 60  0000 C CNN
	1    7750 4350
	1    0    0    -1  
$EndComp
$Comp
L PWR_FLAG #FLG0104
U 1 1
P 7900 4400
F 0 "#FLG0104" H 7900 4495 50  0001 C CNN
F 1 "PWR_FLAG" V 8050 4500 50  0000 C CNN
F 2 "" H 7900 4400 50  0000 C CNN
F 3 "" H 7900 4400 50  0000 C CNN
	1    7900 4400
	0    1    1    0   
$EndComp
Wire Wire Line
	7900 4400 7750 4400
Wire Wire Line
	7750 4400 7750 4350
Text Notes 5100 2150 0    59   ~ 12
1.2V Rail (200 mA) and External 3.3V Rail (200 mA)
Wire Notes Line
	4150 2550 4150 500 
$Comp
L Switch SW4
U 1 1
P 8000 3250
F 0 "SW4" H 8200 3400 60  0000 L BNN
F 1 "Switch" H 8200 3100 60  0000 L BNN
F 2 "" H 8000 3250 60  0000 C CNN
F 3 "" H 8000 3250 60  0000 C CNN
	1    8000 3250
	1    0    0    -1  
$EndComp
$Comp
L GNDREF #PWR0105
U 1 1
P 7900 3350
F 0 "#PWR0105" H 7900 3100 50  0001 C CNN
F 1 "GNDREF" H 7900 3200 50  0001 C CNN
F 2 "" H 7900 3350 50  0000 C CNN
F 3 "" H 7900 3350 50  0000 C CNN
	1    7900 3350
	1    0    0    -1  
$EndComp
Wire Wire Line
	7900 3350 7900 3250
Wire Wire Line
	7900 3250 8000 3250
$Comp
L R R33
U 1 1
P 8900 3100
F 0 "R33" V 8960 2950 50  0000 C CNN
F 1 "0R±5% 0.063w" V 8830 2950 39  0000 C CNN
F 2 "" V 8830 3100 50  0000 C CNN
F 3 "" H 8900 3100 50  0000 C CNN
	1    8900 3100
	0    -1   -1   0   
$EndComp
$Comp
L R R35
U 1 1
P 8900 3400
F 0 "R35" V 8960 3250 50  0000 C CNN
F 1 "0R±5% 0.063w" V 8830 3250 39  0000 C CNN
F 2 "" V 8830 3400 50  0000 C CNN
F 3 "" H 8900 3400 50  0000 C CNN
	1    8900 3400
	0    -1   -1   0   
$EndComp
Wire Wire Line
	8750 3100 8750 3400
Wire Wire Line
	8750 3100 8900 3100
Wire Wire Line
	8750 3400 8900 3400
Connection ~ 8750 3250
Wire Wire Line
	9200 3100 10050 3100
Text Label 9350 3100 0    59   ~ 12
FPGA_PWR_EN
Text GLabel 9550 3250 2    59   Output ~ 12
SYS_RESET
Wire Wire Line
	8750 3250 9550 3250
Text GLabel 9500 3400 2    59   Output ~ 12
FPGA_RESET
Wire Wire Line
	9200 3400 9500 3400
Text Notes 8350 2900 0    59   ~ 12
RESET
Wire Notes Line
	8700 2550 8700 500 
$Comp
L LED D12
U 1 1
P 9150 1600
F 0 "D12" V 9400 1900 60  0000 L BNN
F 1 "White" V 9500 1900 60  0000 L BNN
F 2 "" H 9150 1600 60  0000 C CNN
F 3 "" H 9150 1600 60  0000 C CNN
	1    9150 1600
	0    1    1    0   
$EndComp
$Comp
L GNDREF #PWR0106
U 1 1
P 9150 2200
F 0 "#PWR0106" H 9150 1950 50  0001 C CNN
F 1 "GNDREF" H 9150 2050 50  0001 C CNN
F 2 "" H 9150 2200 50  0000 C CNN
F 3 "" H 9150 2200 50  0000 C CNN
	1    9150 2200
	1    0    0    -1  
$EndComp
$Comp
L R R34
U 1 1
P 9150 1250
F 0 "R34" H 9270 1150 50  0000 C CNN
F 1 "5k6±5% 0.063w" H 9430 1070 39  0000 C CNN
F 2 "" V 9080 1250 50  0000 C CNN
F 3 "" H 9150 1250 50  0000 C CNN
	1    9150 1250
	1    0    0    -1  
$EndComp
$Comp
L +5V #PWR0107
U 1 1
P 9150 1150
F 0 "#PWR0107" H 9150 1000 50  0001 C CNN
F 1 "+5V" H 9150 1290 50  0000 C CNN
F 2 "" H 9150 1150 50  0000 C CNN
F 3 "" H 9150 1150 50  0000 C CNN
	1    9150 1150
	1    0    0    -1  
$EndComp
Wire Wire Line
	9150 1150 9150 1250
Wire Wire Line
	9150 1550 9150 1600
Wire Wire Line
	9150 2150 9150 2200
Text Notes 9850 1450 0    59   ~ 12
Current measured for max\ndesired luminosity: 0.48 mA.\nVf @ 0.48 mA = 2.6V\n\nCurrent measured for min\ndesired luminosity: 0.25 mA.\nVf @ 0.25 mA = 2.56V\n\nR=5 to 9K6
Text Notes 10250 2100 0    59   ~ 12
POWER LED
Wire Notes Line
	7300 3800 11200 3800
Wire Notes Line
	7300 5300 11250 5300
Text Notes 8650 6400 0    157  ~ 31
Power Supply Sheet
Wire Notes Line
	470  2930 1510 2930
Wire Notes Line
	1510 2930 1510 2550
$Comp
L GNDREF #PWR084
U 1 1
P 2300 3950
F 0 "#PWR084" H 2300 3700 50  0001 C CNN
F 1 "GNDREF" H 2300 3800 50  0001 C CNN
F 2 "" H 2300 3950 50  0000 C CNN
F 3 "" H 2300 3950 50  0000 C CNN
	1    2300 3950
	1    0    0    -1  
$EndComp
Wire Notes Line
	470  4100 2250 4100
Wire Notes Line
	2250 4100 2250 5500
Text Notes 1680 3130 0    39   ~ 0
4,5,6
Text Notes 2250 3350 0    39   ~ 0
3
Text Notes 2560 3130 0    39   ~ 0
1,2
Text Notes 2850 3120 0    39   ~ 0
1,2
Text Notes 3660 3130 0    39   ~ 0
4,5,6
Text Notes 3230 3350 0    39   ~ 0
3
Wire Wire Line
	3600 4400 3100 4400
Text Label 3160 4400 0    39   ~ 0
5V_P_CTL
Wire Wire Line
	2900 4600 3600 4600
Text Notes 5720 6130 0    39   ~ 0
1,2
Text Notes 6540 6130 0    39   ~ 0
4,5,6
Text Notes 5600 1930 0    47   ~ 0
NL
$EndSCHEMATC
